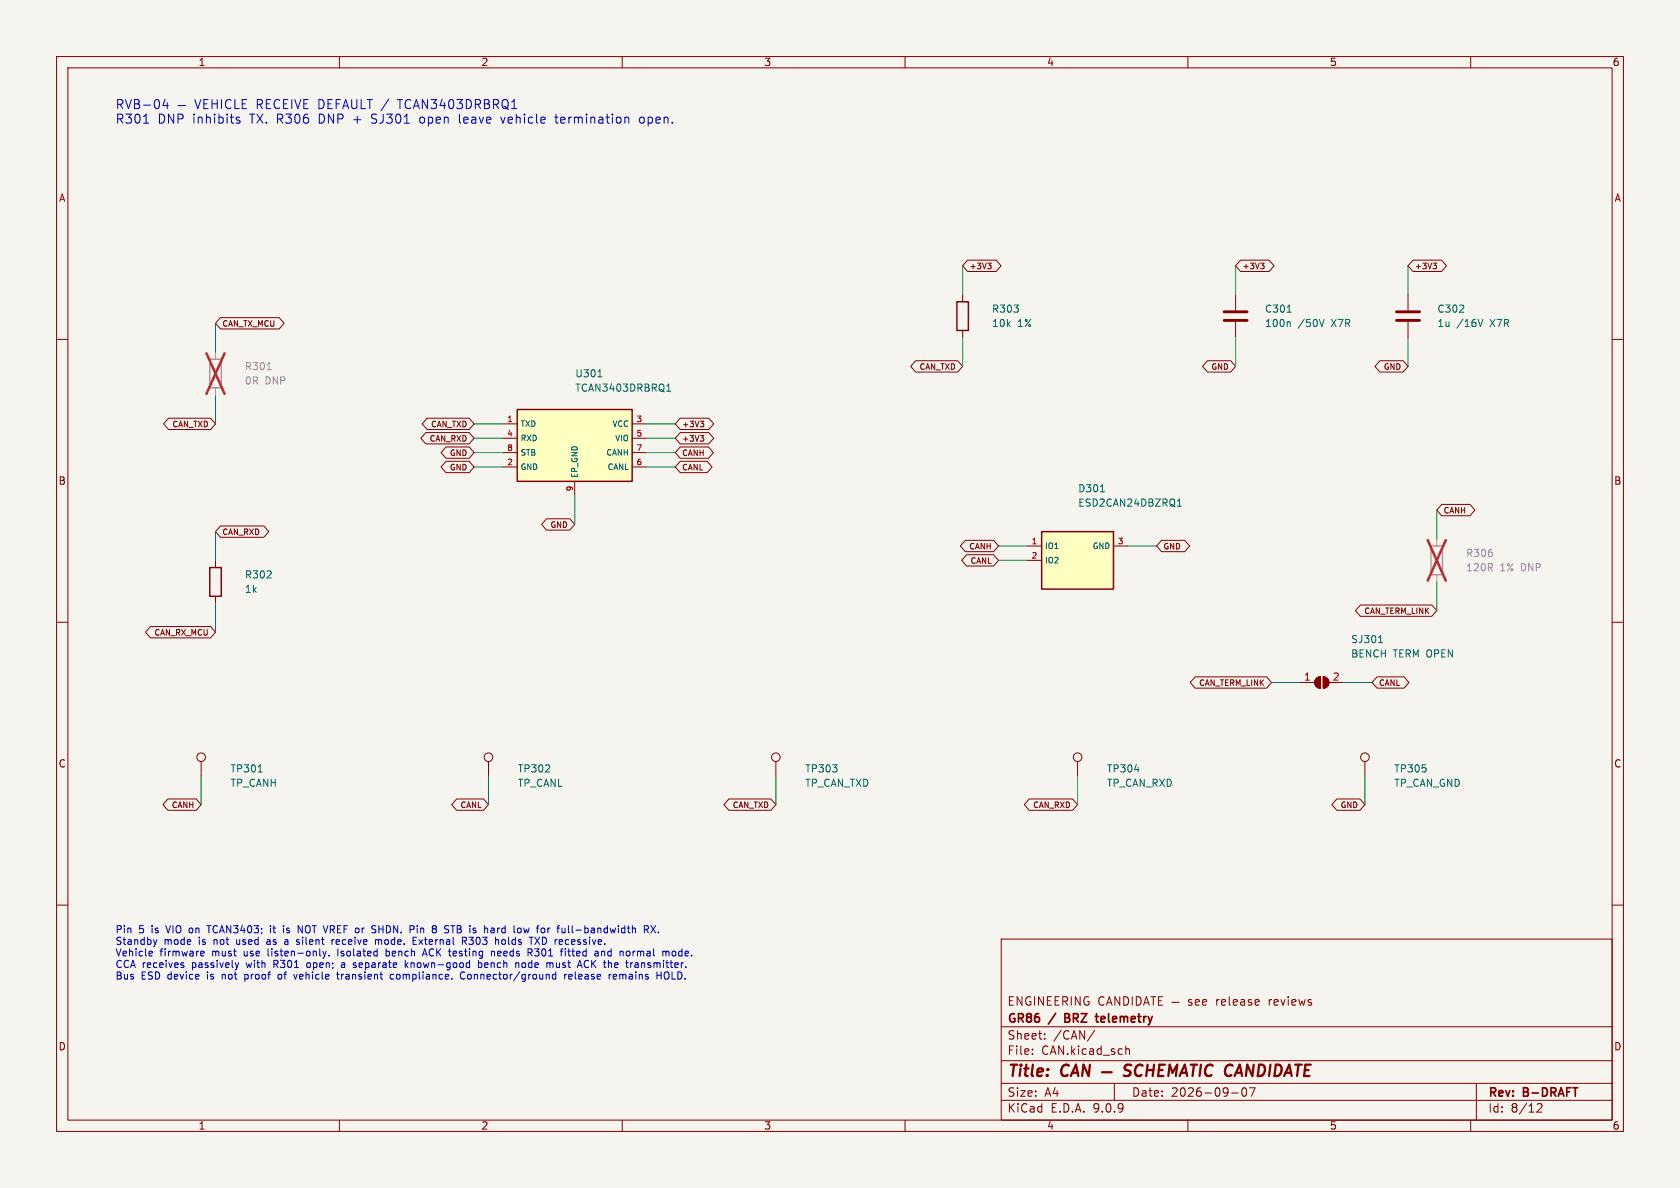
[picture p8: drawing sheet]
(kicad_sch (version 20250114)
 (generator "eeschema")
 (paper "A4")
 (title_block (title "CAN — SCHEMATIC CANDIDATE")
 (date "2026-09-07")
 (rev "B-DRAFT")
 (company "GR86 / BRZ telemetry")
 (comment 1 "ENGINEERING CANDIDATE — see release reviews"))
 (lib_symbols (symbol "Connector:TestPoint" (pin_numbers hide)
 (pin_names (offset 0.762)
 hide)
 (in_bom yes)
 (on_board yes)
 (property "Reference" "TP" (at 0 6.858 0)
 (effects (font (size 1.27 1.27))))
 (property "Value" "TestPoint" (at 0 5.08 0)
 (effects (font (size 1.27 1.27))))
 (property "Footprint" "" (at 5.08 0 0)
 (effects (font (size 1.27 1.27))
 hide))
 (property "Datasheet" "~" (at 5.08 0 0)
 (effects (font (size 1.27 1.27))
 hide))
 (property "ki_keywords" "test point tp" (at 0 0 0)
 (effects (font (size 1.27 1.27))
 hide))
 (property "ki_description" "test point" (at 0 0 0)
 (effects (font (size 1.27 1.27))
 hide))
 (property "ki_fp_filters" "Pin* Test*" (at 0 0 0)
 (effects (font (size 1.27 1.27))
 hide))
 (symbol "TestPoint_0_1" (circle (center 0 3.302)
 (radius 0.762)
 (stroke (width 0)
 (type default))
 (fill (type none))))
 (symbol "TestPoint_1_1" (pin passive line (at 0 0 90)
 (length 2.54)
 (name "1" (effects (font (size 1.27 1.27))))
 (number "1" (effects (font (size 1.27 1.27)))))))
 (symbol "Device:C" (pin_numbers hide)
 (pin_names (offset 0.254))
 (in_bom yes)
 (on_board yes)
 (property "Reference" "C" (at 0.635 2.54 0)
 (effects (font (size 1.27 1.27))
 (justify left)))
 (property "Value" "C" (at 0.635 -2.54 0)
 (effects (font (size 1.27 1.27))
 (justify left)))
 (property "Footprint" "" (at 0.9652 -3.81 0)
 (effects (font (size 1.27 1.27))
 hide))
 (property "Datasheet" "~" (at 0 0 0)
 (effects (font (size 1.27 1.27))
 hide))
 (property "ki_keywords" "cap capacitor" (at 0 0 0)
 (effects (font (size 1.27 1.27))
 hide))
 (property "ki_description" "Unpolarized capacitor" (at 0 0 0)
 (effects (font (size 1.27 1.27))
 hide))
 (property "ki_fp_filters" "C_*" (at 0 0 0)
 (effects (font (size 1.27 1.27))
 hide))
 (symbol "C_0_1" (polyline (pts (xy -2.032 -0.762)
 (xy 2.032 -0.762))
 (stroke (width 0.508)
 (type default))
 (fill (type none)))
 (polyline (pts (xy -2.032 0.762)
 (xy 2.032 0.762))
 (stroke (width 0.508)
 (type default))
 (fill (type none))))
 (symbol "C_1_1" (pin passive line (at 0 3.81 270)
 (length 2.794)
 (name "~" (effects (font (size 1.27 1.27))))
 (number "1" (effects (font (size 1.27 1.27)))))
 (pin passive line (at 0 -3.81 90)
 (length 2.794)
 (name "~" (effects (font (size 1.27 1.27))))
 (number "2" (effects (font (size 1.27 1.27)))))))
 (symbol "Device:R" (pin_numbers hide)
 (pin_names (offset 0))
 (in_bom yes)
 (on_board yes)
 (property "Reference" "R" (at 2.032 0 90)
 (effects (font (size 1.27 1.27))))
 (property "Value" "R" (at 0 0 90)
 (effects (font (size 1.27 1.27))))
 (property "Footprint" "" (at -1.778 0 90)
 (effects (font (size 1.27 1.27))
 hide))
 (property "Datasheet" "~" (at 0 0 0)
 (effects (font (size 1.27 1.27))
 hide))
 (property "ki_keywords" "R res resistor" (at 0 0 0)
 (effects (font (size 1.27 1.27))
 hide))
 (property "ki_description" "Resistor" (at 0 0 0)
 (effects (font (size 1.27 1.27))
 hide))
 (property "ki_fp_filters" "R_*" (at 0 0 0)
 (effects (font (size 1.27 1.27))
 hide))
 (symbol "R_0_1" (rectangle (start -1.016 -2.54)
 (end 1.016 2.54)
 (stroke (width 0.254)
 (type default))
 (fill (type none))))
 (symbol "R_1_1" (pin passive line (at 0 3.81 270)
 (length 1.27)
 (name "~" (effects (font (size 1.27 1.27))))
 (number "1" (effects (font (size 1.27 1.27)))))
 (pin passive line (at 0 -3.81 90)
 (length 1.27)
 (name "~" (effects (font (size 1.27 1.27))))
 (number "2" (effects (font (size 1.27 1.27)))))))
 (symbol "Jumper:SolderJumper_2_Open" (pin_names (offset 0)
 hide)
 (in_bom yes)
 (on_board yes)
 (property "Reference" "JP" (at 0 2.032 0)
 (effects (font (size 1.27 1.27))))
 (property "Value" "SolderJumper_2_Open" (at 0 -2.54 0)
 (effects (font (size 1.27 1.27))))
 (property "Footprint" "" (at 0 0 0)
 (effects (font (size 1.27 1.27))
 hide))
 (property "Datasheet" "~" (at 0 0 0)
 (effects (font (size 1.27 1.27))
 hide))
 (property "ki_keywords" "solder jumper SPST" (at 0 0 0)
 (effects (font (size 1.27 1.27))
 hide))
 (property "ki_description" "Solder Jumper, 2-pole, open" (at 0 0 0)
 (effects (font (size 1.27 1.27))
 hide))
 (property "ki_fp_filters" "SolderJumper*Open*" (at 0 0 0)
 (effects (font (size 1.27 1.27))
 hide))
 (symbol "SolderJumper_2_Open_0_1" (arc (start -0.254 1.016)
 (mid -1.2656 0)
 (end -0.254 -1.016)
 (stroke (width 0)
 (type default))
 (fill (type none)))
 (arc (start -0.254 1.016)
 (mid -1.2656 0)
 (end -0.254 -1.016)
 (stroke (width 0)
 (type default))
 (fill (type outline)))
 (polyline (pts (xy -0.254 1.016)
 (xy -0.254 -1.016))
 (stroke (width 0)
 (type default))
 (fill (type none)))
 (polyline (pts (xy 0.254 1.016)
 (xy 0.254 -1.016))
 (stroke (width 0)
 (type default))
 (fill (type none)))
 (arc (start 0.254 -1.016)
 (mid 1.2656 0)
 (end 0.254 1.016)
 (stroke (width 0)
 (type default))
 (fill (type none)))
 (arc (start 0.254 -1.016)
 (mid 1.2656 0)
 (end 0.254 1.016)
 (stroke (width 0)
 (type default))
 (fill (type outline))))
 (symbol "SolderJumper_2_Open_1_1" (pin passive line (at -3.81 0 0)
 (length 2.54)
 (name "A" (effects (font (size 1.27 1.27))))
 (number "1" (effects (font (size 1.27 1.27)))))
 (pin passive line (at 3.81 0 180)
 (length 2.54)
 (name "B" (effects (font (size 1.27 1.27))))
 (number "2" (effects (font (size 1.27 1.27)))))))
 (symbol "RevB:ESD2CAN24DBZRQ1" (pin_names (offset 0.508))
 (in_bom yes)
 (on_board yes)
 (property "Reference" "U" (at 0 0 0)
 (effects (font (size 1.27 1.27))
 (justify left)
 hide))
 (property "Value" "ESD2CAN24DBZRQ1" (at 0 0 0)
 (effects (font (size 1.27 1.27))
 (justify left)
 hide))
 (property "Footprint" "" (at 0 0 0)
 (effects (font (size 1.27 1.27))
 (justify left)
 hide))
 (property "Datasheet" "https://www.ti.com/lit/ds/symlink/esd2can24-q1.pdf" (at 0 0 0)
 (effects (font (size 1.27 1.27))
 (justify left)
 hide))
 (symbol "ESD2CAN24DBZRQ1_0_1" (rectangle (start -6.35 5.08)
 (end 6.35 -5.08)
 (stroke (width 0.254)
 (type default))
 (fill (type background))))
 (symbol "ESD2CAN24DBZRQ1_1_1" (pin passive line (at -8.89 2.54 0)
 (length 2.54)
 (name "IO1" (effects (font (size 1.0 1.0))))
 (number "1" (effects (font (size 1.0 1.0)))))
 (pin passive line (at -8.89 0 0)
 (length 2.54)
 (name "IO2" (effects (font (size 1.0 1.0))))
 (number "2" (effects (font (size 1.0 1.0)))))
 (pin passive line (at 8.89 2.54 180)
 (length 2.54)
 (name "GND" (effects (font (size 1.0 1.0))))
 (number "3" (effects (font (size 1.0 1.0)))))))
 (symbol "RevB:TCAN3403DRBRQ1" (pin_names (offset 0.508))
 (in_bom yes)
 (on_board yes)
 (property "Reference" "U" (at 0 0 0)
 (effects (font (size 1.27 1.27))
 (justify left)
 hide))
 (property "Value" "TCAN3403DRBRQ1" (at 0 0 0)
 (effects (font (size 1.27 1.27))
 (justify left)
 hide))
 (property "Footprint" "" (at 0 0 0)
 (effects (font (size 1.27 1.27))
 (justify left)
 hide))
 (property "Datasheet" "https://www.ti.com/lit/ds/symlink/tcan3403-q1.pdf" (at 0 0 0)
 (effects (font (size 1.27 1.27))
 (justify left)
 hide))
 (symbol "TCAN3403DRBRQ1_0_1" (rectangle (start -10.16 6.35)
 (end 10.16 -6.35)
 (stroke (width 0.254)
 (type default))
 (fill (type background))))
 (symbol "TCAN3403DRBRQ1_1_1" (pin input line (at -12.7 3.81 0)
 (length 2.54)
 (name "TXD" (effects (font (size 1.0 1.0))))
 (number "1" (effects (font (size 1.0 1.0)))))
 (pin output line (at -12.7 1.27 0)
 (length 2.54)
 (name "RXD" (effects (font (size 1.0 1.0))))
 (number "4" (effects (font (size 1.0 1.0)))))
 (pin input line (at -12.7 -1.27 0)
 (length 2.54)
 (name "STB" (effects (font (size 1.0 1.0))))
 (number "8" (effects (font (size 1.0 1.0)))))
 (pin power_in line (at 12.7 3.81 180)
 (length 2.54)
 (name "VCC" (effects (font (size 1.0 1.0))))
 (number "3" (effects (font (size 1.0 1.0)))))
 (pin power_in line (at 12.7 1.27 180)
 (length 2.54)
 (name "VIO" (effects (font (size 1.0 1.0))))
 (number "5" (effects (font (size 1.0 1.0)))))
 (pin bidirectional line (at 12.7 -1.27 180)
 (length 2.54)
 (name "CANH" (effects (font (size 1.0 1.0))))
 (number "7" (effects (font (size 1.0 1.0)))))
 (pin bidirectional line (at 12.7 -3.81 180)
 (length 2.54)
 (name "CANL" (effects (font (size 1.0 1.0))))
 (number "6" (effects (font (size 1.0 1.0)))))
 (pin power_in line (at -12.7 -3.81 0)
 (length 2.54)
 (name "GND" (effects (font (size 1.0 1.0))))
 (number "2" (effects (font (size 1.0 1.0)))))
 (pin power_in line (at 0 -8.89 90)
 (length 2.54)
 (name "EP_GND" (effects (font (size 1 1))))
 (number "9" (effects (font (size 1 1))))))))
 (text "RVB-04 — VEHICLE RECEIVE DEFAULT / TCAN3403DRBRQ1\nR301 DNP inhibits TX. R306 DNP + SJ301 open leave vehicle termination open." (at 20.32 17.78 0)
 (effects (font (size 1.6 1.6))
 (justify left top)))
 (wire (pts (xy 88.9 74.93)
 (xy 83.82 74.93))
 (stroke (width 0)
 (type default)))
 (global_label "CAN_TXD" (shape bidirectional)
 (at 83.82 74.93 180)
 (effects (font (size 1.0 1.0))
 (justify right))
 (property "Intersheetrefs" "${INTERSHEET_REFS}" (at 83.82 74.93 0)
 (effects (font (size 1.27 1.27))
 (justify left)
 hide)))
 (wire (pts (xy 88.9 77.47)
 (xy 83.82 77.47))
 (stroke (width 0)
 (type default)))
 (global_label "CAN_RXD" (shape bidirectional)
 (at 83.82 77.47 180)
 (effects (font (size 1.0 1.0))
 (justify right))
 (property "Intersheetrefs" "${INTERSHEET_REFS}" (at 83.82 77.47 0)
 (effects (font (size 1.27 1.27))
 (justify left)
 hide)))
 (wire (pts (xy 88.9 80.01)
 (xy 83.82 80.01))
 (stroke (width 0)
 (type default)))
 (global_label "GND" (shape bidirectional)
 (at 83.82 80.01 180)
 (effects (font (size 1.0 1.0))
 (justify right))
 (property "Intersheetrefs" "${INTERSHEET_REFS}" (at 83.82 80.01 0)
 (effects (font (size 1.27 1.27))
 (justify left)
 hide)))
 (wire (pts (xy 114.3 74.93)
 (xy 119.38 74.93))
 (stroke (width 0)
 (type default)))
 (global_label "+3V3" (shape bidirectional)
 (at 119.38 74.93 0)
 (effects (font (size 1.0 1.0))
 (justify left))
 (property "Intersheetrefs" "${INTERSHEET_REFS}" (at 119.38 74.93 0)
 (effects (font (size 1.27 1.27))
 (justify left)
 hide)))
 (wire (pts (xy 114.3 77.47)
 (xy 119.38 77.47))
 (stroke (width 0)
 (type default)))
 (global_label "+3V3" (shape bidirectional)
 (at 119.38 77.47 0)
 (effects (font (size 1.0 1.0))
 (justify left))
 (property "Intersheetrefs" "${INTERSHEET_REFS}" (at 119.38 77.47 0)
 (effects (font (size 1.27 1.27))
 (justify left)
 hide)))
 (wire (pts (xy 114.3 80.01)
 (xy 119.38 80.01))
 (stroke (width 0)
 (type default)))
 (global_label "CANH" (shape bidirectional)
 (at 119.38 80.01 0)
 (effects (font (size 1.0 1.0))
 (justify left))
 (property "Intersheetrefs" "${INTERSHEET_REFS}" (at 119.38 80.01 0)
 (effects (font (size 1.27 1.27))
 (justify left)
 hide)))
 (wire (pts (xy 114.3 82.55)
 (xy 119.38 82.55))
 (stroke (width 0)
 (type default)))
 (global_label "CANL" (shape bidirectional)
 (at 119.38 82.55 0)
 (effects (font (size 1.0 1.0))
 (justify left))
 (property "Intersheetrefs" "${INTERSHEET_REFS}" (at 119.38 82.55 0)
 (effects (font (size 1.27 1.27))
 (justify left)
 hide)))
 (wire (pts (xy 88.9 82.55)
 (xy 83.82 82.55))
 (stroke (width 0)
 (type default)))
 (global_label "GND" (shape bidirectional)
 (at 83.82 82.55 180)
 (effects (font (size 1.0 1.0))
 (justify right))
 (property "Intersheetrefs" "${INTERSHEET_REFS}" (at 83.82 82.55 0)
 (effects (font (size 1.27 1.27))
 (justify left)
 hide)))
 (symbol (lib_id "RevB:TCAN3403DRBRQ1") (at 101.6 78.74 0) (unit 1) (in_bom yes) (on_board yes) (dnp no) (property "Reference" "U301" (at 101.6 66.04 0) (effects (font (size 1.27 1.27)) (justify left))) (property "Value" "TCAN3403DRBRQ1" (at 101.6 68.58 0) (effects (font (size 1.27 1.27)) (justify left))) (property "Footprint" "RevB:TI_DRB0008J_TCAN3403" (at 0 0 0) (effects (font (size 1.27 1.27)) (justify left) hide)) (property "Datasheet" "https://www.ti.com/lit/ds/symlink/tcan3403-q1.pdf" (at 0 0 0) (effects (font (size 1.27 1.27)) (justify left) hide)) (property "MPN" "TCAN3403DRBRQ1" (at 0 0 0) (effects (font (size 1.27 1.27)) (justify left) hide)) (property "Qualification" "VERIFIED component selection; qualification/productization/SELECTED_COMPONENTS.json; physical acceptance separate" (at 0 0 0) (effects (font (size 1.27 1.27)) (justify left) hide)) (pin "1") (pin "4") (pin "8") (pin "3") (pin "5") (pin "7") (pin "6") (pin "2") (pin "9") (property "Manufacturer" "Texas Instruments" (at 0 0 0) (effects (font (size 1.27 1.27)) (hide yes))) (property "LCSC" "C32921356" (at 0 0 0) (effects (font (size 1.27 1.27)) (hide yes))) (property "Assembly" "FACTORY" (at 0 0 0) (effects (font (size 1.27 1.27)) (hide yes))) (property "ProcurementRoute" "JLC_CATALOG" (at 0 0 0) (effects (font (size 1.27 1.27)) (justify left) hide)) (property "ProcurementURL" "https://jlcpcb.com/partdetail/C32921356" (at 0 0 0) (effects (font (size 1.27 1.27)) (justify left) hide)) (property "SupplierMPN" "TCAN3403DRBRQ1" (at 0 0 0) (effects (font (size 1.27 1.27)) (justify left) hide)))
 (wire (pts (xy 38.1 62.23)
 (xy 38.1 57.15))
 (stroke (width 0)
 (type default)))
 (global_label "CAN_TX_MCU" (shape bidirectional)
 (at 38.1 57.15 0)
 (effects (font (size 1.0 1.0))
 (justify left))
 (property "Intersheetrefs" "${INTERSHEET_REFS}" (at 38.1 57.15 0)
 (effects (font (size 1.27 1.27))
 (justify left)
 hide)))
 (wire (pts (xy 38.1 69.85)
 (xy 38.1 74.93))
 (stroke (width 0)
 (type default)))
 (global_label "CAN_TXD" (shape bidirectional)
 (at 38.1 74.93 180)
 (effects (font (size 1.0 1.0))
 (justify right))
 (property "Intersheetrefs" "${INTERSHEET_REFS}" (at 38.1 74.93 0)
 (effects (font (size 1.27 1.27))
 (justify left)
 hide)))
 (symbol (lib_id "Device:R")
 (at 38.1 66.04 0)
 (unit 1)
 (in_bom yes)
 (on_board yes)
 (dnp yes)
 (property "Reference" "R301" (at 43.18 64.77 0)
 (effects (font (size 1.27 1.27))
 (justify left)))
 (property "Value" "0R DNP" (at 43.18 67.31 0)
 (effects (font (size 1.27 1.27))
 (justify left)))
 (property "Footprint" "RevB:R_0603_1608Metric" (at 0 0 0)
 (effects (font (size 1.27 1.27))
 (justify left)
 hide))
 (property "Datasheet" "~" (at 0 0 0)
 (effects (font (size 1.27 1.27))
 (justify left)
 hide))
 (property "MPN" "CRCW06030000Z0EA" (at 0 0 0)
 (effects (font (size 1.27 1.27))
 (justify left)
 hide))
 (property "Qualification" "VERIFIED component selection; qualification/productization/SELECTED_COMPONENTS.json; physical acceptance separate" (at 0 0 0)
 (effects (font (size 1.27 1.27))
 (justify left)
 hide))
 (pin "1")
 (pin "2")
 (property "Manufacturer" "" (at 0 0 0)
 (effects (font (size 1.27 1.27))
 (hide yes)))
 (property "LCSC" "" (at 0 0 0)
 (effects (font (size 1.27 1.27))
 (hide yes)))
 (property "Assembly" "DNP" (at 0 0 0)
 (effects (font (size 1.27 1.27))
 (hide yes))))
 (wire (pts (xy 38.1 99.06)
 (xy 38.1 93.98))
 (stroke (width 0)
 (type default)))
 (global_label "CAN_RXD" (shape bidirectional)
 (at 38.1 93.98 0)
 (effects (font (size 1.0 1.0))
 (justify left))
 (property "Intersheetrefs" "${INTERSHEET_REFS}" (at 38.1 93.98 0)
 (effects (font (size 1.27 1.27))
 (justify left)
 hide)))
 (wire (pts (xy 38.1 106.68)
 (xy 38.1 111.76))
 (stroke (width 0)
 (type default)))
 (global_label "CAN_RX_MCU" (shape bidirectional)
 (at 38.1 111.76 180)
 (effects (font (size 1.0 1.0))
 (justify right))
 (property "Intersheetrefs" "${INTERSHEET_REFS}" (at 38.1 111.76 0)
 (effects (font (size 1.27 1.27))
 (justify left)
 hide)))
 (symbol (lib_id "Device:R") (at 38.1 102.87 0) (unit 1) (in_bom yes) (on_board yes) (dnp no) (property "Reference" "R302" (at 43.18 101.6 0) (effects (font (size 1.27 1.27)) (justify left))) (property "Value" "1k" (at 43.18 104.14 0) (effects (font (size 1.27 1.27)) (justify left))) (property "Footprint" "RevB:R_0603_1608Metric" (at 0 0 0) (effects (font (size 1.27 1.27)) (justify left) hide)) (property "Datasheet" "~" (at 0 0 0) (effects (font (size 1.27 1.27)) (justify left) hide)) (property "MPN" "CRCW06031K00FKEA" (at 0 0 0) (effects (font (size 1.27 1.27)) (justify left) hide)) (property "Qualification" "RVB21 CAN RX damping/current-limit candidate; derating/can_rx/R302_ANALYSIS.json; native and target timing gates pending" (at 0 0 0) (effects (font (size 1.27 1.27)) (justify left) hide)) (pin "1") (pin "2") (property "Manufacturer" "Vishay" (at 0 0 0) (effects (font (size 1.27 1.27)) (hide yes))) (property "LCSC" "C844920" (at 0 0 0) (effects (font (size 1.27 1.27)) (hide yes))) (property "Assembly" "FACTORY" (at 0 0 0) (effects (font (size 1.27 1.27)) (hide yes))) (property "ProcurementRoute" "JLC_CATALOG" (at 0 0 0) (effects (font (size 1.27 1.27)) (justify left) hide)) (property "ProcurementURL" "https://jlcpcb.com/partdetail/C844920" (at 0 0 0) (effects (font (size 1.27 1.27)) (justify left) hide)) (property "SupplierMPN" "CRCW06031K00FKEA" (at 0 0 0) (effects (font (size 1.27 1.27)) (justify left) hide)))
 (wire (pts (xy 170.18 52.07)
 (xy 170.18 46.99))
 (stroke (width 0)
 (type default)))
 (global_label "+3V3" (shape bidirectional)
 (at 170.18 46.99 0)
 (effects (font (size 1.0 1.0))
 (justify left))
 (property "Intersheetrefs" "${INTERSHEET_REFS}" (at 170.18 46.99 0)
 (effects (font (size 1.27 1.27))
 (justify left)
 hide)))
 (wire (pts (xy 170.18 59.69)
 (xy 170.18 64.77))
 (stroke (width 0)
 (type default)))
 (global_label "CAN_TXD" (shape bidirectional)
 (at 170.18 64.77 180)
 (effects (font (size 1.0 1.0))
 (justify right))
 (property "Intersheetrefs" "${INTERSHEET_REFS}" (at 170.18 64.77 0)
 (effects (font (size 1.27 1.27))
 (justify left)
 hide)))
 (symbol (lib_id "Device:R") (at 170.18 55.88 0) (unit 1) (in_bom yes) (on_board yes) (dnp no) (property "Reference" "R303" (at 175.26 54.61 0) (effects (font (size 1.27 1.27)) (justify left))) (property "Value" "10k 1%" (at 175.26 57.15 0) (effects (font (size 1.27 1.27)) (justify left))) (property "Footprint" "RevB:R_0603_1608Metric" (at 0 0 0) (effects (font (size 1.27 1.27)) (justify left) hide)) (property "Datasheet" "~" (at 0 0 0) (effects (font (size 1.27 1.27)) (justify left) hide)) (property "MPN" "CRCW060310K0FKEA" (at 0 0 0) (effects (font (size 1.27 1.27)) (justify left) hide)) (property "Qualification" "VERIFIED component selection; qualification/productization/SELECTED_COMPONENTS.json; physical acceptance separate" (at 0 0 0) (effects (font (size 1.27 1.27)) (justify left) hide)) (pin "1") (pin "2") (property "Manufacturer" "Vishay" (at 0 0 0) (effects (font (size 1.27 1.27)) (hide yes))) (property "LCSC" "C844918" (at 0 0 0) (effects (font (size 1.27 1.27)) (hide yes))) (property "Assembly" "FACTORY" (at 0 0 0) (effects (font (size 1.27 1.27)) (hide yes))) (property "ProcurementRoute" "JLC_CATALOG" (at 0 0 0) (effects (font (size 1.27 1.27)) (justify left) hide)) (property "ProcurementURL" "https://jlcpcb.com/partdetail/C844918" (at 0 0 0) (effects (font (size 1.27 1.27)) (justify left) hide)) (property "SupplierMPN" "CRCW060310K0FKEA" (at 0 0 0) (effects (font (size 1.27 1.27)) (justify left) hide)))
 (wire (pts (xy 218.44 52.07)
 (xy 218.44 46.99))
 (stroke (width 0)
 (type default)))
 (global_label "+3V3" (shape bidirectional)
 (at 218.44 46.99 0)
 (effects (font (size 1.0 1.0))
 (justify left))
 (property "Intersheetrefs" "${INTERSHEET_REFS}" (at 218.44 46.99 0)
 (effects (font (size 1.27 1.27))
 (justify left)
 hide)))
 (wire (pts (xy 218.44 59.69)
 (xy 218.44 64.77))
 (stroke (width 0)
 (type default)))
 (global_label "GND" (shape bidirectional)
 (at 218.44 64.77 180)
 (effects (font (size 1.0 1.0))
 (justify right))
 (property "Intersheetrefs" "${INTERSHEET_REFS}" (at 218.44 64.77 0)
 (effects (font (size 1.27 1.27))
 (justify left)
 hide)))
 (symbol (lib_id "Device:C") (at 218.44 55.88 0) (unit 1) (in_bom yes) (on_board yes) (dnp no) (property "Reference" "C301" (at 223.52 54.61 0) (effects (font (size 1.27 1.27)) (justify left))) (property "Value" "100n /50V X7R" (at 223.52 57.15 0) (effects (font (size 1.27 1.27)) (justify left))) (property "Footprint" "RevB:C_0603_1608Metric" (at 0 0 0) (effects (font (size 1.27 1.27)) (justify left) hide)) (property "Datasheet" "~" (at 0 0 0) (effects (font (size 1.27 1.27)) (justify left) hide)) (property "MPN" "GCM188R71H104KA57D" (at 0 0 0) (effects (font (size 1.27 1.27)) (justify left) hide)) (property "Qualification" "VERIFIED component selection; qualification/productization/SELECTED_COMPONENTS.json; physical acceptance separate" (at 0 0 0) (effects (font (size 1.27 1.27)) (justify left) hide)) (pin "1") (pin "2") (property "Manufacturer" "Murata" (at 0 0 0) (effects (font (size 1.27 1.27)) (hide yes))) (property "LCSC" "C85864" (at 0 0 0) (effects (font (size 1.27 1.27)) (hide yes))) (property "Assembly" "FACTORY" (at 0 0 0) (effects (font (size 1.27 1.27)) (hide yes))) (property "ProcurementRoute" "JLC_CATALOG" (at 0 0 0) (effects (font (size 1.27 1.27)) (justify left) hide)) (property "ProcurementURL" "https://jlcpcb.com/partdetail/C85864" (at 0 0 0) (effects (font (size 1.27 1.27)) (justify left) hide)) (property "SupplierMPN" "GCM188R71H104KA57D" (at 0 0 0) (effects (font (size 1.27 1.27)) (justify left) hide)))
 (wire (pts (xy 248.92 52.07)
 (xy 248.92 46.99))
 (stroke (width 0)
 (type default)))
 (global_label "+3V3" (shape bidirectional)
 (at 248.92 46.99 0)
 (effects (font (size 1.0 1.0))
 (justify left))
 (property "Intersheetrefs" "${INTERSHEET_REFS}" (at 248.92 46.99 0)
 (effects (font (size 1.27 1.27))
 (justify left)
 hide)))
 (wire (pts (xy 248.92 59.69)
 (xy 248.92 64.77))
 (stroke (width 0)
 (type default)))
 (global_label "GND" (shape bidirectional)
 (at 248.92 64.77 180)
 (effects (font (size 1.0 1.0))
 (justify right))
 (property "Intersheetrefs" "${INTERSHEET_REFS}" (at 248.92 64.77 0)
 (effects (font (size 1.27 1.27))
 (justify left)
 hide)))
 (symbol (lib_id "Device:C") (at 248.92 55.88 0) (unit 1) (in_bom yes) (on_board yes) (dnp no) (property "Reference" "C302" (at 254 54.61 0) (effects (font (size 1.27 1.27)) (justify left))) (property "Value" "1u /16V X7R" (at 254 57.15 0) (effects (font (size 1.27 1.27)) (justify left))) (property "Footprint" "RevB:C_0603_1608Metric" (at 0 0 0) (effects (font (size 1.27 1.27)) (justify left) hide)) (property "Datasheet" "~" (at 0 0 0) (effects (font (size 1.27 1.27)) (justify left) hide)) (property "MPN" "GCM188R71C105KA64D" (at 0 0 0) (effects (font (size 1.27 1.27)) (justify left) hide)) (property "Qualification" "VERIFIED component selection; qualification/productization/SELECTED_COMPONENTS.json; physical acceptance separate" (at 0 0 0) (effects (font (size 1.27 1.27)) (justify left) hide)) (pin "1") (pin "2") (property "Manufacturer" "Murata" (at 0 0 0) (effects (font (size 1.27 1.27)) (hide yes))) (property "LCSC" "C161212" (at 0 0 0) (effects (font (size 1.27 1.27)) (hide yes))) (property "Assembly" "FACTORY" (at 0 0 0) (effects (font (size 1.27 1.27)) (hide yes))) (property "ProcurementRoute" "JLC_CATALOG" (at 0 0 0) (effects (font (size 1.27 1.27)) (justify left) hide)) (property "ProcurementURL" "https://jlcpcb.com/partdetail/C161212" (at 0 0 0) (effects (font (size 1.27 1.27)) (justify left) hide)) (property "SupplierMPN" "GCM188R71C105KA64D" (at 0 0 0) (effects (font (size 1.27 1.27)) (justify left) hide)))
 (wire (pts (xy 181.61 96.52)
 (xy 176.53 96.52))
 (stroke (width 0)
 (type default)))
 (global_label "CANH" (shape bidirectional)
 (at 176.53 96.52 180)
 (effects (font (size 1.0 1.0))
 (justify right))
 (property "Intersheetrefs" "${INTERSHEET_REFS}" (at 176.53 96.52 0)
 (effects (font (size 1.27 1.27))
 (justify left)
 hide)))
 (wire (pts (xy 181.61 99.06)
 (xy 176.53 99.06))
 (stroke (width 0)
 (type default)))
 (global_label "CANL" (shape bidirectional)
 (at 176.53 99.06 180)
 (effects (font (size 1.0 1.0))
 (justify right))
 (property "Intersheetrefs" "${INTERSHEET_REFS}" (at 176.53 99.06 0)
 (effects (font (size 1.27 1.27))
 (justify left)
 hide)))
 (wire (pts (xy 199.39 96.52)
 (xy 204.47 96.52))
 (stroke (width 0)
 (type default)))
 (global_label "GND" (shape bidirectional)
 (at 204.47 96.52 0)
 (effects (font (size 1.0 1.0))
 (justify left))
 (property "Intersheetrefs" "${INTERSHEET_REFS}" (at 204.47 96.52 0)
 (effects (font (size 1.27 1.27))
 (justify left)
 hide)))
 (symbol (lib_id "RevB:ESD2CAN24DBZRQ1") (at 190.5 99.06 0) (unit 1) (in_bom yes) (on_board yes) (dnp no) (property "Reference" "D301" (at 190.5 86.36 0) (effects (font (size 1.27 1.27)) (justify left))) (property "Value" "ESD2CAN24DBZRQ1" (at 190.5 88.9 0) (effects (font (size 1.27 1.27)) (justify left))) (property "Footprint" "RevB:SOT-23" (at 0 0 0) (effects (font (size 1.27 1.27)) (justify left) hide)) (property "Datasheet" "https://www.ti.com/lit/ds/symlink/esd2can24-q1.pdf" (at 0 0 0) (effects (font (size 1.27 1.27)) (justify left) hide)) (property "MPN" "ESD2CAN24DBZRQ1" (at 0 0 0) (effects (font (size 1.27 1.27)) (justify left) hide)) (property "Qualification" "VERIFIED component selection; qualification/productization/SELECTED_COMPONENTS.json; physical acceptance separate" (at 0 0 0) (effects (font (size 1.27 1.27)) (justify left) hide)) (pin "1") (pin "2") (pin "3") (property "Manufacturer" "Texas Instruments" (at 0 0 0) (effects (font (size 1.27 1.27)) (hide yes))) (property "LCSC" "C5736151" (at 0 0 0) (effects (font (size 1.27 1.27)) (hide yes))) (property "Assembly" "FACTORY" (at 0 0 0) (effects (font (size 1.27 1.27)) (hide yes))) (property "ProcurementRoute" "JLC_CATALOG" (at 0 0 0) (effects (font (size 1.27 1.27)) (justify left) hide)) (property "ProcurementURL" "https://jlcpcb.com/partdetail/C5736151" (at 0 0 0) (effects (font (size 1.27 1.27)) (justify left) hide)) (property "SupplierMPN" "ESD2CAN24DBZRQ1" (at 0 0 0) (effects (font (size 1.27 1.27)) (justify left) hide)))
 (wire (pts (xy 254 95.25)
 (xy 254 90.17))
 (stroke (width 0)
 (type default)))
 (global_label "CANH" (shape bidirectional)
 (at 254 90.17 0)
 (effects (font (size 1.0 1.0))
 (justify left))
 (property "Intersheetrefs" "${INTERSHEET_REFS}" (at 254 90.17 0)
 (effects (font (size 1.27 1.27))
 (justify left)
 hide)))
 (wire (pts (xy 254 102.87)
 (xy 254 107.95))
 (stroke (width 0)
 (type default)))
 (global_label "CAN_TERM_LINK" (shape bidirectional)
 (at 254 107.95 180)
 (effects (font (size 1.0 1.0))
 (justify right))
 (property "Intersheetrefs" "${INTERSHEET_REFS}" (at 254 107.95 0)
 (effects (font (size 1.27 1.27))
 (justify left)
 hide)))
 (symbol (lib_id "Device:R")
 (at 254 99.06 0)
 (unit 1)
 (in_bom yes)
 (on_board yes)
 (dnp yes)
 (property "Reference" "R306" (at 259.08 97.79 0)
 (effects (font (size 1.27 1.27))
 (justify left)))
 (property "Value" "120R 1% DNP" (at 259.08 100.33 0)
 (effects (font (size 1.27 1.27))
 (justify left)))
 (property "Footprint" "RevB:R_1206_3216Metric" (at 0 0 0)
 (effects (font (size 1.27 1.27))
 (justify left)
 hide))
 (property "Datasheet" "~" (at 0 0 0)
 (effects (font (size 1.27 1.27))
 (justify left)
 hide))
 (property "MPN" "CRCW1206120RFKEA" (at 0 0 0)
 (effects (font (size 1.27 1.27))
 (justify left)
 hide))
 (property "Qualification" "VERIFIED component selection; qualification/productization/SELECTED_COMPONENTS.json; physical acceptance separate" (at 0 0 0)
 (effects (font (size 1.27 1.27))
 (justify left)
 hide))
 (pin "1")
 (pin "2")
 (property "Manufacturer" "" (at 0 0 0)
 (effects (font (size 1.27 1.27))
 (hide yes)))
 (property "LCSC" "" (at 0 0 0)
 (effects (font (size 1.27 1.27))
 (hide yes)))
 (property "Assembly" "DNP" (at 0 0 0)
 (effects (font (size 1.27 1.27))
 (hide yes))))
 (wire (pts (xy 229.87 120.65)
 (xy 224.79 120.65))
 (stroke (width 0)
 (type default)))
 (global_label "CAN_TERM_LINK" (shape bidirectional)
 (at 224.79 120.65 180)
 (effects (font (size 1.0 1.0))
 (justify right))
 (property "Intersheetrefs" "${INTERSHEET_REFS}" (at 224.79 120.65 0)
 (effects (font (size 1.27 1.27))
 (justify left)
 hide)))
 (wire (pts (xy 237.49 120.65)
 (xy 242.57 120.65))
 (stroke (width 0)
 (type default)))
 (global_label "CANL" (shape bidirectional)
 (at 242.57 120.65 0)
 (effects (font (size 1.0 1.0))
 (justify left))
 (property "Intersheetrefs" "${INTERSHEET_REFS}" (at 242.57 120.65 0)
 (effects (font (size 1.27 1.27))
 (justify left)
 hide)))
 (symbol (lib_id "Jumper:SolderJumper_2_Open")
 (at 233.68 120.65 0)
 (unit 1)
 (in_bom no)
 (on_board yes)
 (dnp no)
 (property "Reference" "SJ301" (at 238.76 113.03 0)
 (effects (font (size 1.27 1.27))
 (justify left)))
 (property "Value" "BENCH TERM OPEN" (at 238.76 115.57 0)
 (effects (font (size 1.27 1.27))
 (justify left)))
 (property "Footprint" "RevB:SolderJumper-2_P1.3mm_Open_Pad1.0x1.5mm" (at 0 0 0)
 (effects (font (size 1.27 1.27))
 (justify left)
 hide))
 (property "Datasheet" "~" (at 0 0 0)
 (effects (font (size 1.27 1.27))
 (justify left)
 hide))
 (property "MPN" "BARE PCB OPEN SOLDER LINK" (at 0 0 0)
 (effects (font (size 1.27 1.27))
 (justify left)
 hide))
 (property "Qualification" "VERIFIED component selection; qualification/productization/SELECTED_COMPONENTS.json; physical acceptance separate" (at 0 0 0)
 (effects (font (size 1.27 1.27))
 (justify left)
 hide))
 (pin "1")
 (pin "2")
 (property "Manufacturer" "" (at 0 0 0)
 (effects (font (size 1.27 1.27))
 (hide yes)))
 (property "LCSC" "" (at 0 0 0)
 (effects (font (size 1.27 1.27))
 (hide yes)))
 (property "Assembly" "BARE_PCB" (at 0 0 0)
 (effects (font (size 1.27 1.27))
 (hide yes))))
 (wire (pts (xy 35.56 137.16)
 (xy 35.56 142.24))
 (stroke (width 0)
 (type default)))
 (global_label "CANH" (shape bidirectional)
 (at 35.56 142.24 180)
 (effects (font (size 1.0 1.0))
 (justify right))
 (property "Intersheetrefs" "${INTERSHEET_REFS}" (at 35.56 142.24 0)
 (effects (font (size 1.27 1.27))
 (justify left)
 hide)))
 (symbol (lib_id "Connector:TestPoint")
 (at 35.56 137.16 0)
 (unit 1)
 (in_bom no)
 (on_board yes)
 (dnp no)
 (property "Reference" "TP301" (at 40.64 135.89 0)
 (effects (font (size 1.27 1.27))
 (justify left)))
 (property "Value" "TP_CANH" (at 40.64 138.43 0)
 (effects (font (size 1.27 1.27))
 (justify left)))
 (property "Footprint" "RevB:TestPoint_Pad_D1.5mm" (at 0 0 0)
 (effects (font (size 1.27 1.27))
 (justify left)
 hide))
 (property "Datasheet" "~" (at 0 0 0)
 (effects (font (size 1.27 1.27))
 (justify left)
 hide))
 (property "MPN" "BARE PCB PAD" (at 0 0 0)
 (effects (font (size 1.27 1.27))
 (justify left)
 hide))
 (property "Qualification" "VERIFIED component selection; qualification/productization/SELECTED_COMPONENTS.json; physical acceptance separate" (at 0 0 0)
 (effects (font (size 1.27 1.27))
 (justify left)
 hide))
 (pin "1")
 (property "Manufacturer" "" (at 0 0 0)
 (effects (font (size 1.27 1.27))
 (hide yes)))
 (property "LCSC" "" (at 0 0 0)
 (effects (font (size 1.27 1.27))
 (hide yes)))
 (property "Assembly" "BARE_PCB" (at 0 0 0)
 (effects (font (size 1.27 1.27))
 (hide yes))))
 (wire (pts (xy 86.36 137.16)
 (xy 86.36 142.24))
 (stroke (width 0)
 (type default)))
 (global_label "CANL" (shape bidirectional)
 (at 86.36 142.24 180)
 (effects (font (size 1.0 1.0))
 (justify right))
 (property "Intersheetrefs" "${INTERSHEET_REFS}" (at 86.36 142.24 0)
 (effects (font (size 1.27 1.27))
 (justify left)
 hide)))
 (symbol (lib_id "Connector:TestPoint")
 (at 86.36 137.16 0)
 (unit 1)
 (in_bom no)
 (on_board yes)
 (dnp no)
 (property "Reference" "TP302" (at 91.44 135.89 0)
 (effects (font (size 1.27 1.27))
 (justify left)))
 (property "Value" "TP_CANL" (at 91.44 138.43 0)
 (effects (font (size 1.27 1.27))
 (justify left)))
 (property "Footprint" "RevB:TestPoint_Pad_D1.5mm" (at 0 0 0)
 (effects (font (size 1.27 1.27))
 (justify left)
 hide))
 (property "Datasheet" "~" (at 0 0 0)
 (effects (font (size 1.27 1.27))
 (justify left)
 hide))
 (property "MPN" "BARE PCB PAD" (at 0 0 0)
 (effects (font (size 1.27 1.27))
 (justify left)
 hide))
 (property "Qualification" "VERIFIED component selection; qualification/productization/SELECTED_COMPONENTS.json; physical acceptance separate" (at 0 0 0)
 (effects (font (size 1.27 1.27))
 (justify left)
 hide))
 (pin "1")
 (property "Manufacturer" "" (at 0 0 0)
 (effects (font (size 1.27 1.27))
 (hide yes)))
 (property "LCSC" "" (at 0 0 0)
 (effects (font (size 1.27 1.27))
 (hide yes)))
 (property "Assembly" "BARE_PCB" (at 0 0 0)
 (effects (font (size 1.27 1.27))
 (hide yes))))
 (wire (pts (xy 137.16 137.16)
 (xy 137.16 142.24))
 (stroke (width 0)
 (type default)))
 (global_label "CAN_TXD" (shape bidirectional)
 (at 137.16 142.24 180)
 (effects (font (size 1.0 1.0))
 (justify right))
 (property "Intersheetrefs" "${INTERSHEET_REFS}" (at 137.16 142.24 0)
 (effects (font (size 1.27 1.27))
 (justify left)
 hide)))
 (symbol (lib_id "Connector:TestPoint")
 (at 137.16 137.16 0)
 (unit 1)
 (in_bom no)
 (on_board yes)
 (dnp no)
 (property "Reference" "TP303" (at 142.24 135.89 0)
 (effects (font (size 1.27 1.27))
 (justify left)))
 (property "Value" "TP_CAN_TXD" (at 142.24 138.43 0)
 (effects (font (size 1.27 1.27))
 (justify left)))
 (property "Footprint" "RevB:TestPoint_Pad_D1.5mm" (at 0 0 0)
 (effects (font (size 1.27 1.27))
 (justify left)
 hide))
 (property "Datasheet" "~" (at 0 0 0)
 (effects (font (size 1.27 1.27))
 (justify left)
 hide))
 (property "MPN" "BARE PCB PAD" (at 0 0 0)
 (effects (font (size 1.27 1.27))
 (justify left)
 hide))
 (property "Qualification" "VERIFIED component selection; qualification/productization/SELECTED_COMPONENTS.json; physical acceptance separate" (at 0 0 0)
 (effects (font (size 1.27 1.27))
 (justify left)
 hide))
 (pin "1")
 (property "Manufacturer" "" (at 0 0 0)
 (effects (font (size 1.27 1.27))
 (hide yes)))
 (property "LCSC" "" (at 0 0 0)
 (effects (font (size 1.27 1.27))
 (hide yes)))
 (property "Assembly" "BARE_PCB" (at 0 0 0)
 (effects (font (size 1.27 1.27))
 (hide yes))))
 (wire (pts (xy 190.5 137.16)
 (xy 190.5 142.24))
 (stroke (width 0)
 (type default)))
 (global_label "CAN_RXD" (shape bidirectional)
 (at 190.5 142.24 180)
 (effects (font (size 1.0 1.0))
 (justify right))
 (property "Intersheetrefs" "${INTERSHEET_REFS}" (at 190.5 142.24 0)
 (effects (font (size 1.27 1.27))
 (justify left)
 hide)))
 (symbol (lib_id "Connector:TestPoint")
 (at 190.5 137.16 0)
 (unit 1)
 (in_bom no)
 (on_board yes)
 (dnp no)
 (property "Reference" "TP304" (at 195.58 135.89 0)
 (effects (font (size 1.27 1.27))
 (justify left)))
 (property "Value" "TP_CAN_RXD" (at 195.58 138.43 0)
 (effects (font (size 1.27 1.27))
 (justify left)))
 (property "Footprint" "RevB:TestPoint_Pad_D1.5mm" (at 0 0 0)
 (effects (font (size 1.27 1.27))
 (justify left)
 hide))
 (property "Datasheet" "~" (at 0 0 0)
 (effects (font (size 1.27 1.27))
 (justify left)
 hide))
 (property "MPN" "BARE PCB PAD" (at 0 0 0)
 (effects (font (size 1.27 1.27))
 (justify left)
 hide))
 (property "Qualification" "VERIFIED component selection; qualification/productization/SELECTED_COMPONENTS.json; physical acceptance separate" (at 0 0 0)
 (effects (font (size 1.27 1.27))
 (justify left)
 hide))
 (pin "1")
 (property "Manufacturer" "" (at 0 0 0)
 (effects (font (size 1.27 1.27))
 (hide yes)))
 (property "LCSC" "" (at 0 0 0)
 (effects (font (size 1.27 1.27))
 (hide yes)))
 (property "Assembly" "BARE_PCB" (at 0 0 0)
 (effects (font (size 1.27 1.27))
 (hide yes))))
 (wire (pts (xy 241.3 137.16)
 (xy 241.3 142.24))
 (stroke (width 0)
 (type default)))
 (global_label "GND" (shape bidirectional)
 (at 241.3 142.24 180)
 (effects (font (size 1.0 1.0))
 (justify right))
 (property "Intersheetrefs" "${INTERSHEET_REFS}" (at 241.3 142.24 0)
 (effects (font (size 1.27 1.27))
 (justify left)
 hide)))
 (symbol (lib_id "Connector:TestPoint")
 (at 241.3 137.16 0)
 (unit 1)
 (in_bom no)
 (on_board yes)
 (dnp no)
 (property "Reference" "TP305" (at 246.38 135.89 0)
 (effects (font (size 1.27 1.27))
 (justify left)))
 (property "Value" "TP_CAN_GND" (at 246.38 138.43 0)
 (effects (font (size 1.27 1.27))
 (justify left)))
 (property "Footprint" "RevB:TestPoint_Pad_D1.5mm" (at 0 0 0)
 (effects (font (size 1.27 1.27))
 (justify left)
 hide))
 (property "Datasheet" "~" (at 0 0 0)
 (effects (font (size 1.27 1.27))
 (justify left)
 hide))
 (property "MPN" "BARE PCB PAD" (at 0 0 0)
 (effects (font (size 1.27 1.27))
 (justify left)
 hide))
 (property "Qualification" "VERIFIED component selection; qualification/productization/SELECTED_COMPONENTS.json; physical acceptance separate" (at 0 0 0)
 (effects (font (size 1.27 1.27))
 (justify left)
 hide))
 (pin "1")
 (property "Manufacturer" "" (at 0 0 0)
 (effects (font (size 1.27 1.27))
 (hide yes)))
 (property "LCSC" "" (at 0 0 0)
 (effects (font (size 1.27 1.27))
 (hide yes)))
 (property "Assembly" "BARE_PCB" (at 0 0 0)
 (effects (font (size 1.27 1.27))
 (hide yes))))
 (text "Pin 5 is VIO on TCAN3403; it is NOT VREF or SHDN. Pin 8 STB is hard low for full-bandwidth RX.\nStandby mode is not used as a silent receive mode. External R303 holds TXD recessive.\nVehicle firmware must use listen-only. Isolated bench ACK testing needs R301 fitted and normal mode.\nCCA receives passively with R301 open; a separate known-good bench node must ACK the transmitter.\nBus ESD device is not proof of vehicle transient compliance. Connector/ground release remains HOLD." (at 20.32 163.83 0)
 (effects (font (size 1.27 1.27))
 (justify left top)))
 (wire (pts (xy 101.6 87.63)
 (xy 101.6 92.71))
 (stroke (width 0)
 (type default)))
 (global_label "GND" (shape bidirectional)
 (at 101.6 92.71 180)
 (effects (font (size 1 1))
 (justify right))
 (property "Intersheetrefs" "${INTERSHEET_REFS}" (at 101.6 92.71 0)
 (effects (font (size 1.27 1.27))
 (hide yes)))))

